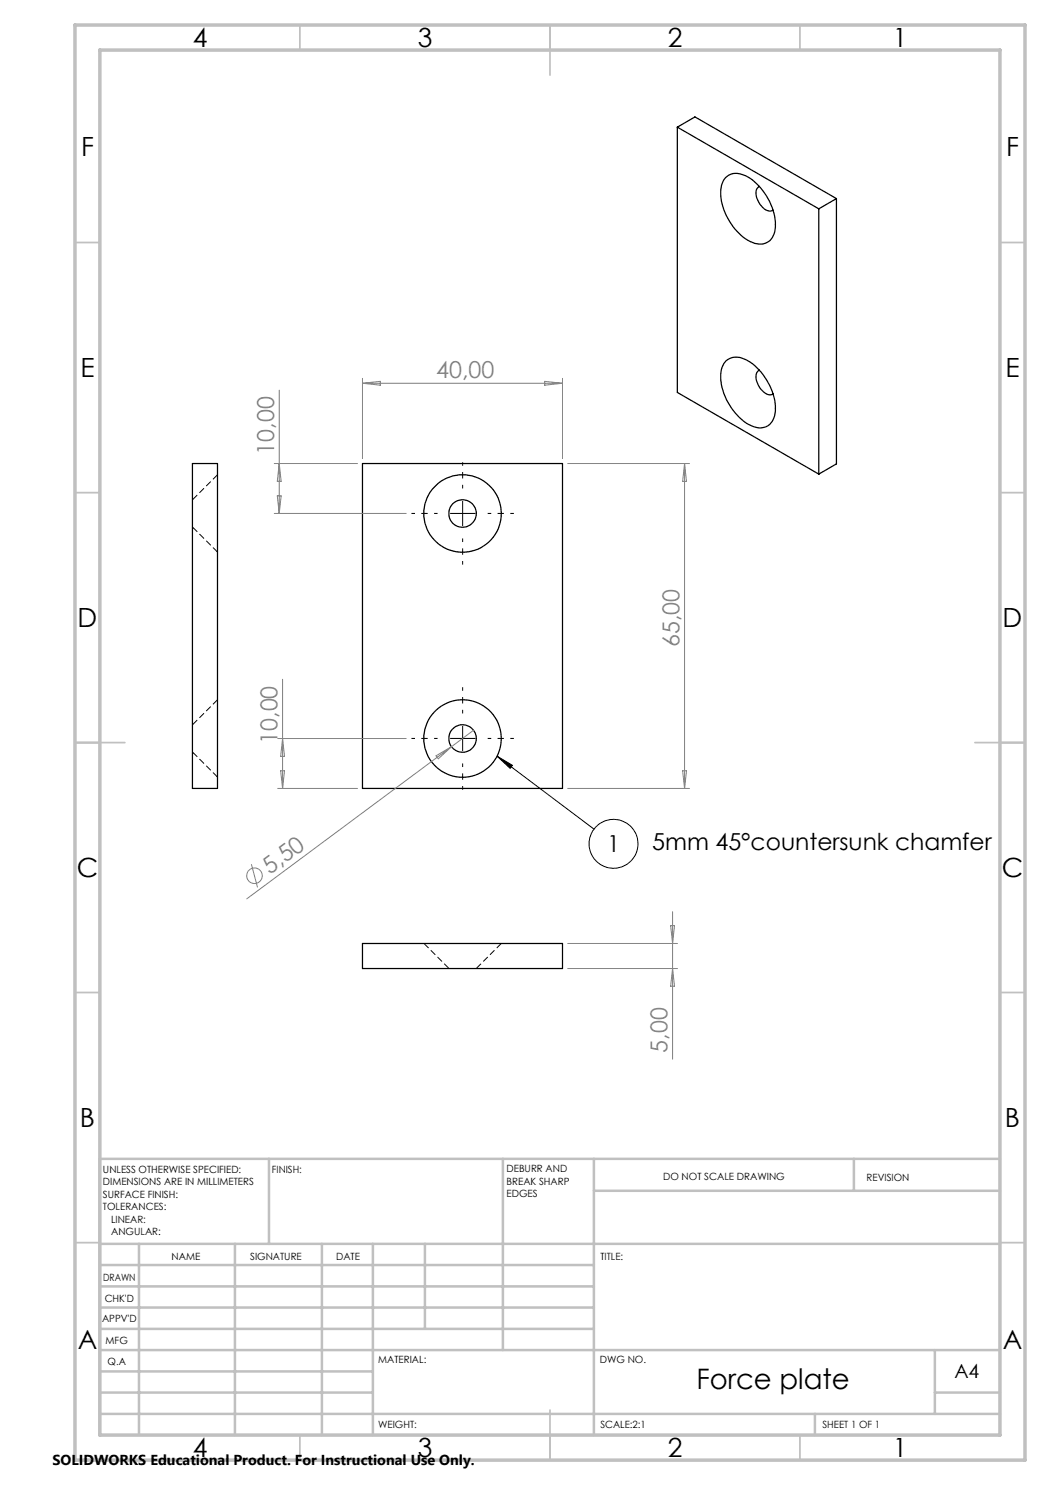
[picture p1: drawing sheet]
<svg xmlns="http://www.w3.org/2000/svg" width="210mm" height="297mm" viewBox="0 0 210 297" stroke-linecap="round" stroke-linejoin="round" font-family="sans-serif">
<g fill="none" stroke="#000" stroke-width=".25">
<path d="M135.5 25.4v53.1l28.3 16.3M135.5 25.4l28.3 16.4M135.5 25.4l3.5-2 28.3 16.3M145 35.6a3.2 3.2 0 0 1 4.2-.4 11.7 11.7 0 0 1 5.8 10.7 3 3 0 0 1-4.5 2.6 11.6 11.6 0 0 1-6.3-8.8 5.4 5.4 0 0 1 .8-4.1zM151.9 37.3a1.82 1.82 0 0 0-.5 2.5 3.1 3.1 0 0 0 2.8 2.4l.4-.2M167.3 39.7l-3.5 2.1M167.3 39.7v53.1l-3.5 2M163.8 41.8v53M145.3 72.1a3.6 3.6 0 0 1 4.3 .1 12.1 12.1 0 0 1 5.5 10 3.2 3.2 0 0 1-3.3 3.4 9 9 0 0 1-6.2-5.1 8.7 8.7 0 0 1-1-7.4zM151.9 74a1.79 1.79 0 0 0-.5 2.5 3.2 3.2 0 0 0 2.8 2.4l.4-.1M38.5 92.7h5v65h-5zM72.5 92.7h40v65h-40z"/>
<path d="M72.5 188.7h40v5h-40z"/>
<circle cx="92.5" cy="102.7" r="2.75"/>
<circle cx="92.5" cy="102.7" r="7.8"/>
<circle cx="92.5" cy="147.7" r="2.75"/>
<circle cx="92.5" cy="147.7" r="7.7"/>
</g>
<path d="M43.5 94.9l-5 5M38.5 105.4l5 5M43.5 139.9l-5 5M38.5 150.4l5 5M84.8 188.7l5 5M95.3 193.7l5-5" fill="none" stroke="#000" stroke-width=".2" stroke-dasharray="1.3 .6" stroke-linecap="butt"/>
<g fill="none" stroke="#808080" stroke-width=".2">
<path d="M55.8 78v24.7M72.5 75.7v16M72.5 76.7h40M72.5 76.7l3.6-.4v.7zM108.9 76.3l3.6 .4-3.6 .3zM112.5 75.7v16M54.9 92.7h16.6M55.5 99.2h.7l-.4 3.5zM55.8 92.7l.4 3.6h-.7zM113.5 92.7h24.4M136.9 92.7v65M136.9 92.7l.4 3.6h-.8z"/>
<path d="M54.9 102.7h26.3M56.5 135.9v21.8M55.5 157.7h16M55.5 147.7h25.7M56.1 154.2h.8l-.4 3.5zM56.5 147.7l.4 3.6h-.8zM87.2 151.2l3.1-1.9-2.6 2.5zM90.3 149.3l-40.9 30.5M94.7 146l-4.4 3.3M113.5 157.7h24.4M136.5 154.2h.8l-.4 3.5zM50.3 172.8l1.2 4.7"/>
<path d="M113.5 188.7h22M113.5 193.7h22M134.1 185.1h.8l-.4 3.6zM134.5 182.3v29.5M134.5 193.7l.4 3.5h-.8z"/>
<circle cx="50.9" cy="175.2" r="1.55"/>
</g>
<g fill="none" stroke="#000" stroke-width=".2">
<path d="M99.4 151.2l3.1 1.9-.5 .6zM99.4 151.2l19.4 14.6"/>
<circle cx="122.7" cy="168.8" r="4.9"/>
</g>
<path d="M92.5 102.7v-2.5M92.5 102.7h-2.5M92.5 102.7v2.5M92.5 102.7h2.5M92.5 147.7v-2.5M92.5 147.7h-2.5M92.5 147.7v2.5M92.5 147.7h2.5" fill="none" stroke="#000" stroke-width=".2" stroke-dasharray="15.2 1.3 1.3 1.3" stroke-linecap="butt"/>
<path d="M92.5 97.7v-5.3M87.5 102.7h-5.2M92.5 107.7v5.2M97.5 102.7h5.3M87.5 147.7h-5.2M92.5 142.7v-5.3M92.5 152.7v5.2M97.5 147.7h5.3" fill="none" stroke="#000" stroke-width=".2" stroke-dasharray="15.2 1.3 1.3 1.3" stroke-dashoffset="14.5" stroke-linecap="butt"/>
<g fill="none" stroke="#c0c0c0" stroke-width=".35">
<path d="M60 5v5M110 5v10M160 5v5M15 48.5h5M200 48.5h5M15 98.5h5M200 98.5h5M15 148.5h10M195 148.5h10M15 198.5h5M200 198.5h5M15 248.5h5"/>
<path d="M200 248.5h5M60 287v5M110 282v10M160 287v5"/>
</g>
<g fill="none" stroke="#c0c0c0" stroke-width=".5">
<path d="M53.8 231.8v17M100.6 231.8v38.2M118.8 231.8v55.2M118.8 238.2h81.2M170.8 231.8v6.4M200 231.8h-180v55.2M20 248.8h180M20 257.3h98.8M20 253h98.8M27.8 248.8v38.2M47 248.8v38.2M64.4 248.8v38.2"/>
<path d="M74.6 248.8v38.2M85 248.8v17M20 265.8h98.8M20 261.5h98.8M20 278.5h54.6M20 274.3h54.6M20 270h180M187 278.5h13M187 270v12.8M20 282.8h180M163 282.8v4.2"/>
</g>
<path d="M15 5h190v287h-190zM20 10h180v277h-180z" fill="none" stroke="#c0c0c0" stroke-width=".7"/>
<path d="M99.4 151.2l3.1 1.9-.5 .6z" fill="#000"/>
<text font-size="5.6" x="139.3" y="277.9">Force plate</text>
<g font-size="5.3">
<text x="38.5" y="9.5">4</text>
<text x="83.5" y="9.5">3</text>
<text x="133.5" y="9.5">2</text>
<text x="178.5" y="9.5">1</text>
<text x="16.2" y="31.2">F</text>
<text x="201.2" y="31.2">F</text>
<text x="16.1" y="75.5">E</text>
<text x="201.1" y="75.5">E</text>
<text x="15.5" y="125.5">D</text>
<text x="200.5" y="125.5">D</text>
<text x="15.4" y="175.5">C</text>
<text x="200.4" y="175.5">C</text>
<text x="16" y="225.5">B</text>
<text x="201" y="225.5">B</text>
<text x="15.5" y="269.7">A</text>
<text x="200.5" y="269.7">A</text>
<text x="38.5" y="291.5">4</text>
<text x="83.5" y="291.5">3</text>
<text x="133.5" y="291.5">2</text>
<text x="178.5" y="291.5">1</text>
</g>
<g font-size="4.7" fill="#808080">
<text x="87.3" y="75.6">40,00</text>
<text x="54.9" y="90.9" transform="rotate(-90 54.9 90.9)">10,00</text>
<text x="135.9" y="129.4" transform="rotate(-90 135.9 129.4)">65,00</text>
<text x="55.5" y="148.8" transform="rotate(-90 55.5 148.8)">10,00</text>
<text x="54" y="175" transform="rotate(-37 54 175)">5,50</text>
<text x="133.5" y="210.5" transform="rotate(-90 133.5 210.5)">5,00</text>
</g>
<g font-size="4.7">
<text x="121.4" y="170.4">1</text>
<text x="130.5" y="170">5mm 45°countersunk chamfer</text>
</g>
<text font-size="3.9" x="190.9" y="275.5">A4</text>
<text font-size="2.9" x="10.5" y="292.9">SOLIDWORKS Educational Product. For Instructional Use Only.</text>
<g font-size="2">
<text x="20.6" y="234.6">UNLESS OTHERWISE SPECIFIED:</text>
<text x="20.6" y="237.1">DIMENSIONS ARE IN MILLIMETERS</text>
<text x="20.6" y="239.6">SURFACE FINISH:</text>
<text x="54.4" y="234.6">FINISH:</text>
<text x="101.3" y="234.5">DEBURR AND</text>
<text x="101.3" y="237">BREAK SHARP</text>
<text x="101.3" y="239.5">EDGES</text>
<text x="132.6" y="236">DO NOT SCALE DRAWING</text>
<text x="173.3" y="236.2">REVISION</text>
<text x="20.6" y="242.1">TOLERANCES:</text>
<text x="22.2" y="244.6">LINEAR:</text>
<text x="22.2" y="247.1">ANGULAR:</text>
<text x="34.3" y="252">NAME</text>
<text x="50" y="251.9">SIGNATURE</text>
<text x="67.2" y="251.9">DATE</text>
<text x="120.1" y="251.9">TITLE:</text>
<text x="20.6" y="256.1">DRAWN</text>
<text x="20.9" y="260.3">CHK'D</text>
<text x="20.4" y="264.4">APPV'D</text>
<text x="21.1" y="268.8">MFG</text>
<text x="21.5" y="273">Q.A</text>
<text x="75.6" y="272.5">MATERIAL:</text>
<text x="120" y="272.5">DWG NO.</text>
<text x="75.6" y="285.5">WEIGHT:</text>
<text x="120.1" y="285.6">SCALE:2:1</text>
<text x="164.5" y="285.6">SHEET 1 OF 1</text>
</g>
</svg>
